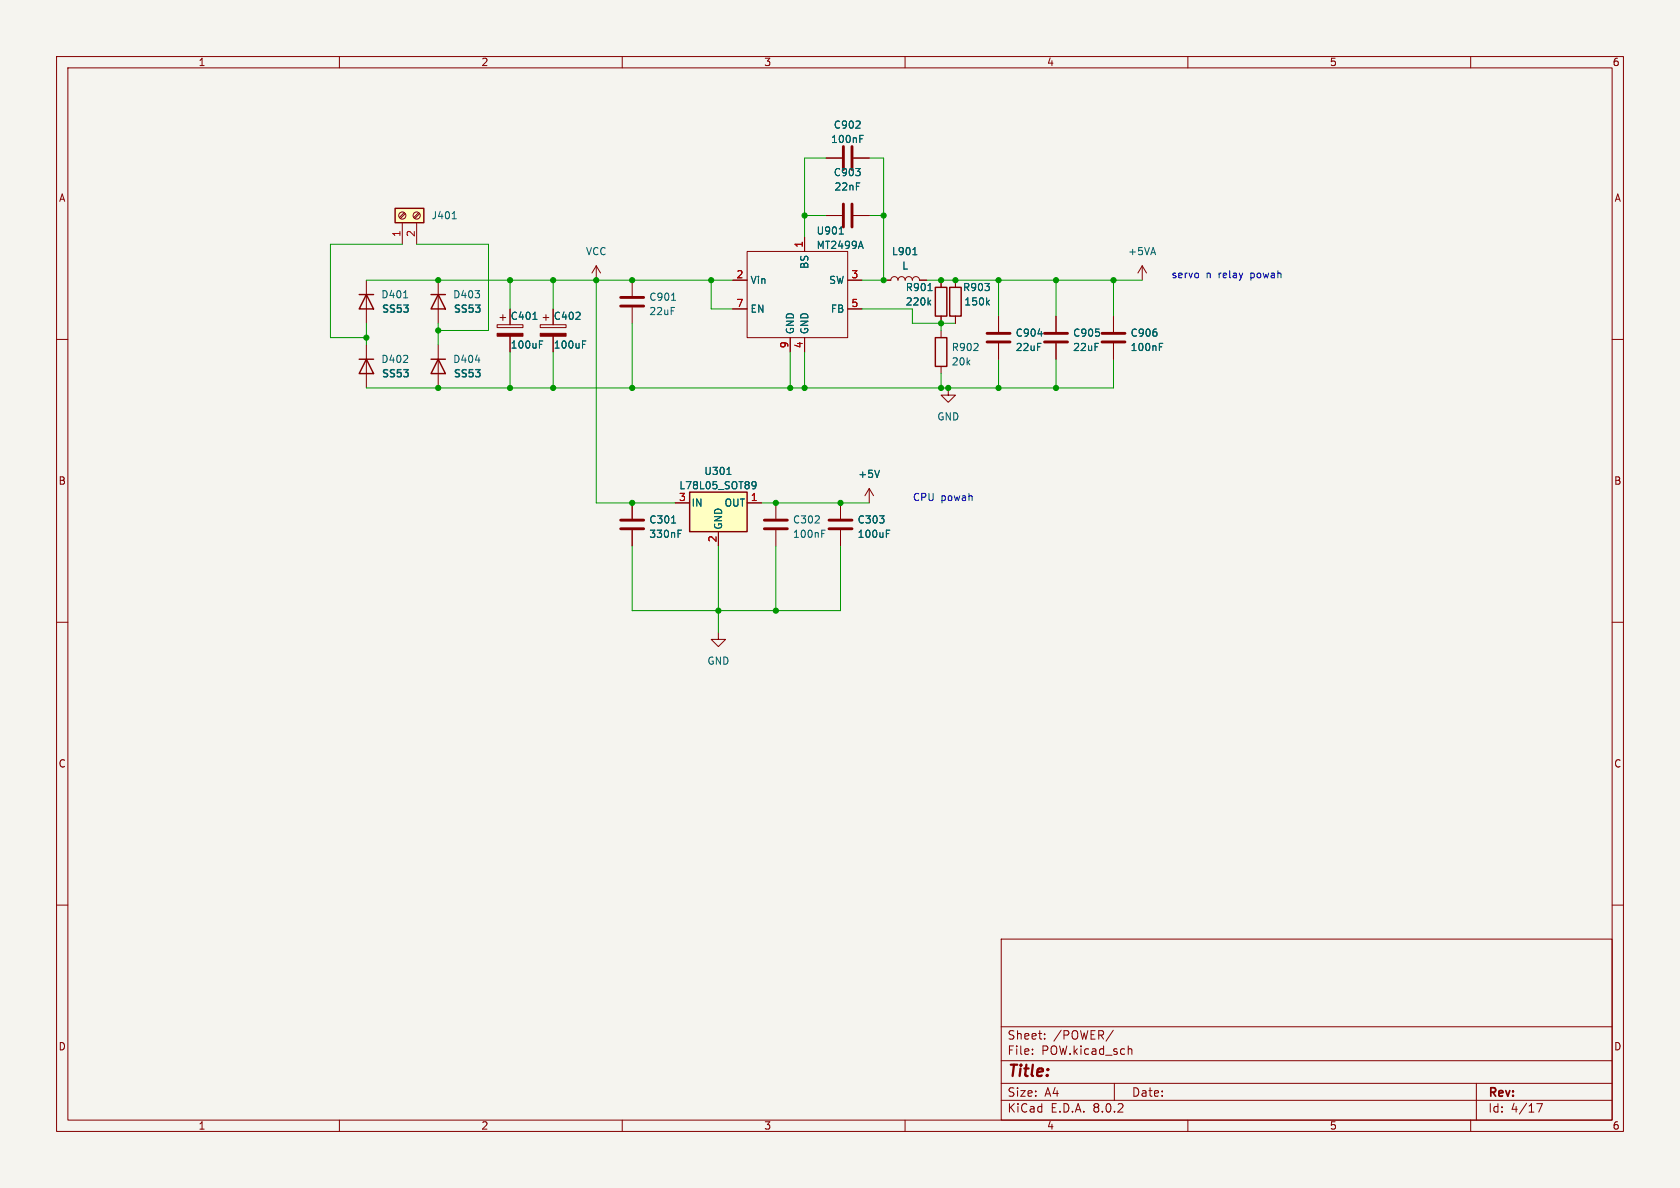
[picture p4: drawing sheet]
<svg xmlns="http://www.w3.org/2000/svg" width="297mm" height="210mm" viewBox="0 0 297 210" stroke-linecap="round" stroke-linejoin="round" font-family="sans-serif">
<path d="M0 0h297v210h-297z" fill="#f5f4ef" stroke="#f5f4ef" stroke-width=".18"/>
<g fill="none" stroke="#840000" stroke-width=".18">
<path d="M10 10h277v190h-277zM12 12h273v186h-273zM60 10v2M110 10v2M160 10v2M210 10v2M260 10v2M146 27.9h2.8M150.9 27.9h2.8M10 60h2M129.5 49.5h2.6M129.5 54.6h2.6"/>
<path d="M132.1 44.5h17.8v15.2h-17.8zM139.7 59.7v2.5M142.2 41.9v2.6M142.2 59.7v2.5M149.9 49.5h2.5M149.9 54.6h2.5M156.2 49.5h1.3a.64 .64 0 0 1 .6-.6 .64 .64 0 0 1 .6 .6 .64 .64 0 0 1 .7-.6 .64 .64 0 0 1 .6 .6 .64 .64 0 0 1 .7-.6 .64 .64 0 0 1 .6 .6 .64 .64 0 0 1 .6-.6 .64 .64 0 0 1 .7 .6h1.2M285 60h2M137.2 88.9v2.8M137.2 93.7v2.8M148.6 88.9v2.8M148.6 93.7v2.8"/>
<path d="M153.7 86.4l-.8 1.2M153.7 86.4v2.5M153.7 86.4l.7 1.2M10 110h2M127 111.8v1.2h1.3l-1.3 1.3-1.3-1.3h1.3M285 110h2M10 160h2M285 160h2M177 166h108v32h-108zM60 198v2M110 198v2M160 198v2"/>
<path d="M177 194.5h108M177 191.5h108M177 187.5h108M177 181.5h108M182.5 186.3v.1M182.5 185.5v.1M184.7 183.6v.1M184.7 182.8v.1M196.8 182.1l-1.3 2M197 191.5v3M199.5 185.5h.5l.1 .9M210 198v2"/>
<path d="M260 198v2M261 191.5v6.5M271.7 195.1h1l-.7 1.5"/>
</g>
<path d="M152 24.5h.4M152 23.9h.6M148.4 41.4h.7M152.2 42.6l.4 1.3M161.4 45h.7M145.3 94.3h.4M145.3 93.7h.6M155.5 83.1l-.4 1.3M156.7 94.3h.4M156.7 93.7h.6" fill="none" stroke="#006464" stroke-width=".18"/>
<path d="M149.1 25.9v4.1M150.6 25.9v4.1M135.1 93.5h4.1M135.1 91.9h4.1M146.6 93.5h4M146.6 91.9h4" fill="none" stroke="#840000" stroke-width=".51"/>
<path d="M121.9 87h10.2v7h-10.2z" fill="#ffffc2"/>
<path d="M76.2 52.1h2.5M77.5 52.1l1.2 2.5h-2.5zM165.4 50.8h2v5.1h-2zM76.2 63.5h2.5M77.5 63.5l1.2 2.5h-2.5zM121.9 87h10.2v7h-10.2z" fill="none" stroke="#840000" stroke-width=".25"/>
<g fill="none" stroke="#840000" stroke-width=".18">
<path d="M146 38.1h2.8M150.9 38.1h2.8M77.5 49.5v7.7M111.8 49.5v2.8M111.8 54.4v2.8M166.4 49.5v1.3M166.4 55.9v1.3M77.5 61v7.6M111.8 88.9v2.8M111.8 93.7v2.8M119.4 88.9h2.5M127 94v2.5"/>
<path d="M132.1 88.9h2.5"/>
</g>
<path d="M118.7 53.1h.7M164.1 51.4h.7M164.2 53.4l.3 .5M164.5 53.1l-.4 .5M84.1 63.7h.7M118.7 92.5h.7M119.9 94.3h.4M119.9 93.7h.6M128.5 83.9h.7M133 85.3l.2-.2 .4 .2a.84 .84 0 0 1-.3 1.1h-.3M133.7 85.7l-.3 .2-.4-.1" fill="none" stroke="#006464" stroke-width=".18"/>
<path d="M149.1 36.1v4M150.6 36.1v4M109.7 54.1h4.1M109.7 52.6h4.1M109.7 93.5h4.1M109.7 91.9h4.1" fill="none" stroke="#840000" stroke-width=".51"/>
<path d="M69.8 36.8h5.1v2.6h-5.1z" fill="#ffffc2"/>
<path d="M69.8 36.8h5.1v2.6h-5.1zM63.5 52.1h2.5M64.8 52.1l1.2 2.5h-2.5zM165.4 59.7h2v5.1h-2zM167.9 50.8h2v5.1h-2zM63.5 63.5h2.5M64.8 63.5l1.2 2.5h-2.5z" fill="none" stroke="#840000" stroke-width=".25"/>
<g fill="none" stroke="#840000" stroke-width=".18">
<path d="M71.1 39.4v3.8M71.5 37.6l-.9 .9M71.6 37.8l-.8 .8M73.7 39.4v3.8M74 37.6l-.8 .9M74.2 37.8l-.9 .8M146 38.1h2.8M146 27.9h2.8M150.9 38.1h2.8M150.9 27.9h2.8M64.8 49.5v7.7M87.9 57.4h4.6v.5h-4.6z"/>
<path d="M88.4 56.1h1M88.9 55.6v1M90.2 54.6v2.8M90.2 59.4v2.8M95.5 57.4h4.6v.5h-4.6zM96 56.1h1M96.5 55.6v1M97.8 54.6v2.8M97.8 59.4v2.8M105.4 47l-.8 1.3M105.4 47v2.5M105.4 47l.8 1.3"/>
<path d="M129.5 49.5h2.6M129.5 54.6h2.6M139.7 59.7v2.5M142.2 41.9v2.6M142.2 59.7v2.5M149.9 49.5h2.5M149.9 54.6h2.5M156.2 49.5h1.3M162.6 49.5h1.2M166.4 49.5v1.3M166.4 55.9v1.3M166.4 58.4v1.3"/>
<path d="M168.9 49.5v1.3M168.9 55.9v1.3M176.5 55.9v2.8M186.7 55.9v2.8M196.8 55.9v2.8M201.9 47l-.7 1.3M201.9 47v2.5M201.9 47l.8 1.3M64.8 61v7.6M166.4 64.8v1.2M167.6 68.6v1.3h1.3l-1.3 1.2-1.2-1.2h1.2M176.5 60.7v2.8"/>
<path d="M186.7 60.7v2.8M196.8 60.7v2.8M111.8 88.9v2.8M111.8 93.7v2.8M119.4 88.9h2.5M127 94v2.5M132.1 88.9h2.5M148.6 88.9v2.8M148.6 93.7v2.8"/>
<circle cx="71.1" cy="38.1" r=".63"/>
<circle cx="73.7" cy="38.1" r=".63"/>
</g>
<g fill="none" stroke="#006464" stroke-width=".18">
<path d="M79.9 38.7h.8M152 24.5h.4M152 23.9h.6M71.4 52.6h.7M94.2 56.5h.7M148.4 41.4h.7M152.2 42.6l.4 1.3M161.4 45h.7M164.1 51.4h.7M164.2 53.4l.3 .5M164.5 53.1l-.4 .5M174.5 53.4l.4 .5"/>
<path d="M174.9 53.1l-.5 .5M183.5 59h.8M95.4 60.9h.4M95.4 60.3h.6M103 60.9h.4M103 60.3h.6M205 61.3h.4M205 60.7h.6M118.7 92.5h.7M119.9 94.3h.4M119.9 93.7h.6M128.5 83.9h.7"/>
<path d="M133 85.3l.2-.2 .4 .2a.84 .84 0 0 1-.3 1.1h-.3M133.7 85.7l-.3 .2-.4-.1M155.5 83.1l-.4 1.3M156.7 94.3h.4M156.7 93.7h.6"/>
</g>
<g fill="#840000" stroke="#840000" stroke-width=".18">
<path d="M87.9 58.9h4.6v.5h-4.6z"/>
<path d="M95.5 58.9h4.6v.5h-4.6z"/>
</g>
<path d="M174.5 58.9h4.1M184.7 58.9h4M194.8 58.9h4.1M174.5 60.5h4.1M184.7 60.5h4M194.8 60.5h4.1" fill="none" stroke="#840000" stroke-width=".51"/>
<g fill="none" stroke="#009600" stroke-width=".18">
<path d="M142.2 38.1h3.8M146 27.9h-3.8v14M153.7 27.9h2.5v21.6h-3.8M153.7 38.1h2.5M64.8 49.5h64.7M64.8 57.2v3.8M71.1 43.2h-12.7v16.5h6.4M73.7 43.2h12.7v15.2h-8.9M77.5 57.2v3.8M90.2 49.5v5.1M97.8 49.5v5.1M105.4 49.5v39.4h14"/>
<path d="M111.8 57.2v11.4M125.7 49.5v5.1h3.8M152.4 54.6h8.9v2.6h7.6M163.8 49.5h38.1M166.4 57.2v1.2M176.5 49.5v6.4M186.7 49.5v6.4M196.8 49.5v6.4M90.2 62.2v6.4M97.8 62.2v6.4M139.7 62.2v6.4M142.2 62.2v6.4"/>
<path d="M166.4 66v2.6M176.5 63.5v5.1M186.7 63.5v5.1M196.8 63.5v5.1h-132M111.8 96.5v11.5h36.8v-11.5M127 96.5v15.3M134.6 88.9h19.1M137.2 96.5v11.5"/>
</g>
<g fill="#009600" stroke="#009600" stroke-width=".18">
<circle cx="137.2" cy="88.9" r=".46"/>
<circle cx="148.6" cy="88.9" r=".46"/>
<circle cx="139.7" cy="68.6" r=".46"/>
<circle cx="142.2" cy="68.6" r=".46"/>
<circle cx="167.6" cy="68.6" r=".46"/>
<circle cx="166.4" cy="57.2" r=".46"/>
<circle cx="156.2" cy="49.5" r=".46"/>
<circle cx="156.2" cy="38.1" r=".46"/>
<circle cx="142.2" cy="38.1" r=".46"/>
<circle cx="97.8" cy="68.6" r=".46"/>
<circle cx="111.8" cy="88.9" r=".46"/>
<circle cx="105.4" cy="49.5" r=".46"/>
<circle cx="97.8" cy="49.5" r=".46"/>
<circle cx="127" cy="108" r=".46"/>
<circle cx="137.2" cy="108" r=".46"/>
<circle cx="111.8" cy="68.6" r=".46"/>
<circle cx="125.7" cy="49.5" r=".46"/>
<circle cx="111.8" cy="49.5" r=".46"/>
<circle cx="77.5" cy="49.5" r=".46"/>
<circle cx="77.5" cy="58.4" r=".46"/>
<circle cx="90.2" cy="49.5" r=".46"/>
<circle cx="64.8" cy="59.7" r=".46"/>
<circle cx="77.5" cy="68.6" r=".46"/>
<circle cx="90.2" cy="68.6" r=".46"/>
<circle cx="186.7" cy="49.5" r=".46"/>
<circle cx="166.4" cy="68.6" r=".46"/>
<circle cx="176.5" cy="68.6" r=".46"/>
<circle cx="186.7" cy="68.6" r=".46"/>
<circle cx="176.5" cy="49.5" r=".46"/>
<circle cx="196.8" cy="49.5" r=".46"/>
<circle cx="166.4" cy="49.5" r=".46"/>
<circle cx="168.9" cy="49.5" r=".46"/>
</g>
<text font-size="2.8" fill="#840000" x="178" y="190.9">Title:</text>
<g font-size="2.1" fill="#840000">
<text x="178" y="184">Sheet:</text>
<text x="186.2" y="184">/POWER/</text>
<text x="178" y="186.7">File:</text>
<text x="184.1" y="186.7">POW.kicad_sch</text>
<text x="178" y="196.9">KiCad</text>
<text x="178" y="194.1">Size:</text>
<text x="184.7" y="194.1">A4</text>
<text x="185.7" y="196.9">E.D.A.</text>
<text x="193.3" y="196.9">8.0.2</text>
<text x="200" y="194.1">Date:</text>
<text x="263" y="194.3">Rev:</text>
<text x="263" y="196.9">Id:</text>
<text x="267.1" y="196.9">4/17</text>
</g>
<g font-size="1.8" fill="#840000">
<text x="35" y="11.9">1</text>
<text x="85" y="11.9">2</text>
<text x="135" y="11.9">3</text>
<text x="185" y="11.9">4</text>
<text x="235" y="11.9">5</text>
<text x="285" y="11.9">6</text>
<text x="10.3" y="35.9">A</text>
<text x="285.3" y="35.9">A</text>
<text x="10.3" y="85.9">B</text>
<text x="285.3" y="85.9">B</text>
<text x="10.3" y="135.9">C</text>
<text x="285.3" y="135.9">C</text>
<text x="10.3" y="185.9">D</text>
<text x="285.3" y="185.9">D</text>
<text x="35" y="199.9">1</text>
<text x="85" y="199.9">2</text>
<text x="135" y="199.9">3</text>
<text x="185" y="199.9">4</text>
<text x="235" y="199.9">5</text>
<text x="285" y="199.9">6</text>
</g>
<g font-size="1.8" fill="#006464">
<text x="147.3" y="22.9">C902</text>
<text x="146.8" y="25.5">100nF</text>
<text x="147.3" y="31.3">C903</text>
<text x="147.4" y="33.9">22nF</text>
<text x="76.2" y="39">J401</text>
<text x="144.3" y="41.7">U901</text>
<text x="103.5" y="45.3">VCC</text>
<text x="143.1" y="47.6" transform="rotate(-90 143.1 47.6)">BS</text>
<text x="144.3" y="44.2">MT2499A</text>
<text x="157.6" y="45.3">L901</text>
<text x="159.4" y="47.9">L</text>
<text x="199.3" y="45.3">+5VA</text>
<text x="67.3" y="52.9">D401</text>
<text x="80" y="52.9">D403</text>
<text x="114.7" y="53.4">C901</text>
<text x="132.6" y="50.4">Vin</text>
<text x="146.5" y="50.4">SW</text>
<text x="160" y="51.7">R901</text>
<text x="170.1" y="51.7">R903</text>
<text x="67.3" y="55.6">SS53</text>
<text x="80" y="55.6">SS53</text>
<text x="90.2" y="56.7">C401</text>
<text x="97.8" y="56.7">C402</text>
<text x="114.7" y="55.9">22uF</text>
<text x="132.6" y="55.5">EN</text>
<text x="140.6" y="59.2" transform="rotate(-90 140.6 59.2)">GND</text>
<text x="143.1" y="59.2" transform="rotate(-90 143.1 59.2)">GND</text>
<text x="146.8" y="55.5">FB</text>
<text x="160" y="54.2">220k</text>
<text x="170.4" y="54.2">150k</text>
<text x="179.5" y="59.7">C904</text>
<text x="189.6" y="59.7">C905</text>
<text x="199.8" y="59.7">C906</text>
<text x="67.3" y="64.4">D402</text>
<text x="80" y="64.4">D404</text>
<text x="90.2" y="61.8">100uF</text>
<text x="97.8" y="61.8">100uF</text>
<text x="168.2" y="62.3">R902</text>
<text x="168.2" y="64.8">20k</text>
<text x="179.5" y="62.3">22uF</text>
<text x="189.6" y="62.3">22uF</text>
<text x="199.8" y="62.3">100nF</text>
<text x="67.3" y="67.1">SS53</text>
<text x="80" y="67.1">SS53</text>
<text x="165.6" y="74.5">GND</text>
<text x="120" y="86.7">L78L05_SOT89</text>
<text x="122.2" y="89.8">IN</text>
<text x="124.4" y="84.2">U301</text>
<text x="128" y="89.8">OUT</text>
<text x="151.6" y="84.7">+5V</text>
<text x="114.7" y="92.7">C301</text>
<text x="114.7" y="95.3">330nF</text>
<text x="127.9" y="93.7" transform="rotate(-90 127.9 93.7)">GND</text>
<text x="140.1" y="92.7">C302</text>
<text x="140.1" y="95.3">100nF</text>
<text x="151.5" y="92.7">C303</text>
<text x="151.5" y="95.3">100uF</text>
<text x="125" y="117.7">GND</text>
</g>
<g font-size="1.8" fill="#a90000">
<text x="70.9" y="42" transform="rotate(-90 70.9 42)">1</text>
<text x="73.4" y="42" transform="rotate(-90 73.4 42)">2</text>
<text x="142" y="43.9" transform="rotate(-90 142 43.9)">1</text>
<text x="130.1" y="49.3">2</text>
<text x="150.4" y="49.3">3</text>
<text x="130.1" y="54.4">7</text>
<text x="150.4" y="54.4">5</text>
<text x="139.4" y="61.7" transform="rotate(-90 139.4 61.7)">9</text>
<text x="142" y="61.7" transform="rotate(-90 142 61.7)">4</text>
<text x="119.9" y="88.6">3</text>
<text x="132.6" y="88.6">1</text>
<text x="126.7" y="96" transform="rotate(-90 126.7 96)">2</text>
</g>
<g font-size="1.8" fill="#0000c2">
<text x="207" y="49.3">servo</text>
<text x="213.2" y="49.3">n</text>
<text x="215.5" y="49.3">relay</text>
<text x="221.3" y="49.3">powah</text>
<text x="161.3" y="88.7">CPU</text>
<text x="166.3" y="88.7">powah</text>
</g>
</svg>
